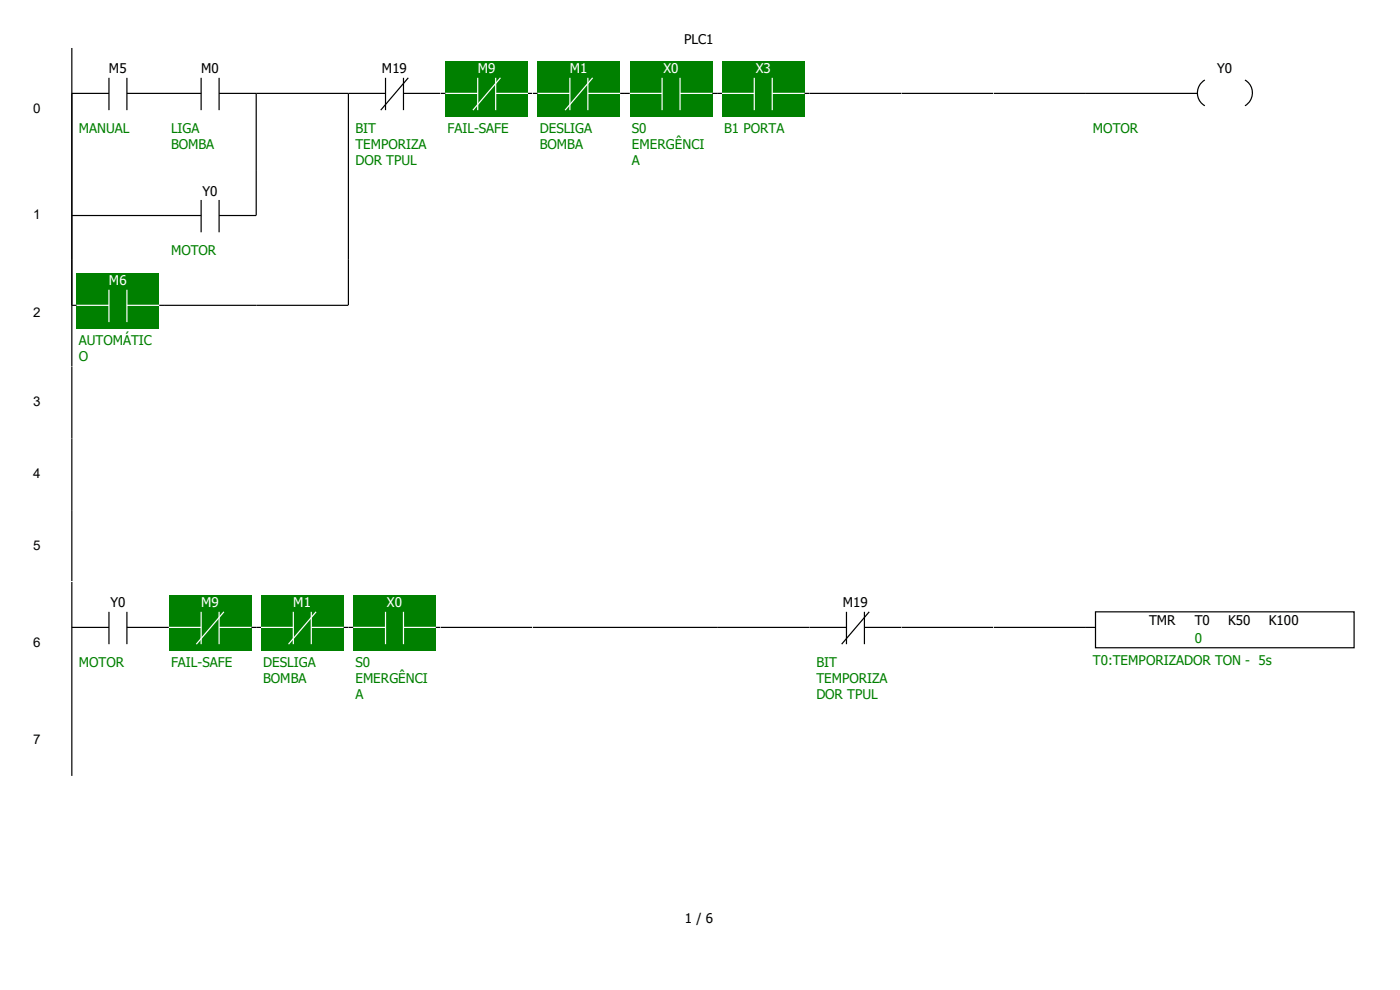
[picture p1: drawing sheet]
<svg xmlns="http://www.w3.org/2000/svg" width="297mm" height="210mm" viewBox="0 0 297 210" stroke-linecap="round" stroke-linejoin="round" font-family="sans-serif">
<path d="M15.2 10.2v25.9M15.2 19.8h7.9M23.1 16.5v6.9M26.9 19.8h7.9M26.9 16.5v6.9" fill="none" stroke="#000" stroke-width=".25"/>
<path d="M34.8 10.2h19.6v25.9h-19.6z" fill="#fff"/>
<path d="M34.8 19.8h7.9M42.7 16.5v6.9M46.5 19.8h7.9M46.5 16.5v6.9" fill="none" stroke="#000" stroke-width=".25"/>
<path d="M54.4 10.2h19.5v25.9h-19.5z" fill="#fff"/>
<path d="M73.9 19.8h-19.5v16.3" fill="none" stroke="#000" stroke-width=".25"/>
<path d="M73.9 10.2h19.6v25.9h-19.6z" fill="#fff"/>
<path d="M81.8 19.8h-7.9v16.3M81.8 16.5v6.9M85.6 19.8h7.9M85.6 16.5v6.9M86.6 16.5l-5.8 6.9" fill="none" stroke="#000" stroke-width=".25"/>
<path d="M93.5 10.2h19.5v25.9h-19.5z" fill="#fff"/>
<path d="M94.5 13h17.5v11.6h-17.5z" fill="#008000"/>
<path d="M93.5 19.8h7.8M101.3 16.5v6.9M105.2 19.8h7.8M105.2 16.5v6.9M106.2 16.5l-5.9 6.9" fill="none" stroke="#fff" stroke-width=".25"/>
<path d="M93.5 19.8h1M112 19.8h1" fill="none" stroke="#000" stroke-width=".25"/>
<path d="M113 10.2h19.6v25.9h-19.6z" fill="#fff"/>
<path d="M114 13h17.6v11.6h-17.6z" fill="#008000"/>
<path d="M113 19.8h7.9M120.9 16.5v6.9M124.7 19.8h7.9M124.7 16.5v6.9M125.7 16.5l-5.8 6.9" fill="none" stroke="#fff" stroke-width=".25"/>
<path d="M113 19.8h1M131.6 19.8h1" fill="none" stroke="#000" stroke-width=".25"/>
<path d="M132.6 10.2h19.5v25.9h-19.5z" fill="#fff"/>
<path d="M133.6 13h17.5v11.6h-17.5z" fill="#008000"/>
<path d="M132.6 19.8h7.9M140.5 16.5v6.9M144.3 19.8h7.8M144.3 16.5v6.9" fill="none" stroke="#fff" stroke-width=".25"/>
<path d="M132.6 19.8h1M151.1 19.8h1" fill="none" stroke="#000" stroke-width=".25"/>
<path d="M152.1 10.2h19.6v25.9h-19.6z" fill="#fff"/>
<path d="M153.2 13h17.5v11.6h-17.5z" fill="#008000"/>
<path d="M152.1 19.8h7.9M160 16.5v6.9M163.8 19.8h7.9M163.8 16.5v6.9" fill="none" stroke="#fff" stroke-width=".25"/>
<path d="M152.1 19.8h1.1M170.7 19.8h1" fill="none" stroke="#000" stroke-width=".25"/>
<path d="M171.7 10.2h19.6v25.9h-19.6z" fill="#fff"/>
<path d="M171.7 19.8h19.6" fill="none" stroke="#000" stroke-width=".25"/>
<path d="M191.3 10.2h19.5v25.9h-19.5z" fill="#fff"/>
<path d="M191.3 19.8h19.5" fill="none" stroke="#000" stroke-width=".25"/>
<path d="M210.8 10.2h19.6v25.9h-19.6z" fill="#fff"/>
<path d="M210.8 19.8h19.6" fill="none" stroke="#000" stroke-width=".25"/>
<path d="M230.4 10.2h58.9v25.9h-58.9z" fill="#fff"/>
<path d="M230.4 19.8h23.6M255.6 17a3.2 3.2 0 0 0 0 5.4M264.1 17a3.2 3.2 0 0 1 0 5.4" fill="none" stroke="#000" stroke-width=".25"/>
<g fill="#fff">
<path d="M.3 36.1h15.2v19h-15.2z"/>
<path d="M15.2 36.1h19.6v19h-19.6z"/>
</g>
<path d="M15.2 36.1v19M15.2 45.7h19.6" fill="none" stroke="#000" stroke-width=".25"/>
<path d="M34.8 36.1h19.6v19h-19.6z" fill="#fff"/>
<path d="M34.8 45.7h7.9M42.7 42.4v6.9M46.5 45.7h7.9M46.5 42.4v6.9" fill="none" stroke="#000" stroke-width=".25"/>
<path d="M54.4 36.1h19.5v19h-19.5z" fill="#fff"/>
<path d="M54.4 36.1v9.6" fill="none" stroke="#000" stroke-width=".25"/>
<path d="M73.9 36.1h19.6v19h-19.6z" fill="#fff"/>
<path d="M73.9 36.1v19" fill="none" stroke="#000" stroke-width=".25"/>
<path d="M93.5 36.1h195.8v19h-195.8z" fill-rule="evenodd" fill="#fff"/>
<g fill="#fff">
<path d="M.3 55.1h15.2v22.6h-15.2z"/>
<path d="M15.2 55.1h19.6v22.6h-19.6z"/>
</g>
<path d="M15.2 55.1v9.7" fill="none" stroke="#000" stroke-width=".25"/>
<path d="M16.3 57.9h17.5v11.7h-17.5z" fill="#008000"/>
<path d="M15.2 64.8h7.9M23.1 61.5v6.8M26.9 64.8h7.9M26.9 61.5v6.8" fill="none" stroke="#fff" stroke-width=".25"/>
<path d="M15.2 55.1v22.6M15.2 64.8h1.1M33.8 64.8h1" fill="none" stroke="#000" stroke-width=".25"/>
<path d="M34.8 55.1h19.6v22.6h-19.6z" fill="#fff"/>
<path d="M34.8 64.8h19.6" fill="none" stroke="#000" stroke-width=".25"/>
<path d="M54.4 55.1h19.5v22.6h-19.5z" fill="#fff"/>
<path d="M54.4 64.8h19.5" fill="none" stroke="#000" stroke-width=".25"/>
<path d="M73.9 55.1h19.6v22.6h-19.6z" fill="#fff"/>
<path d="M73.9 55.1v9.7" fill="none" stroke="#000" stroke-width=".25"/>
<path d="M93.5 55.1h195.8v22.6h-195.8z" fill-rule="evenodd" fill="#fff"/>
<g fill="#fff">
<path d="M.3 77.7h15.2v15.3h-15.2z"/>
<path d="M15.2 77.7h19.6v15.3h-19.6z"/>
</g>
<path d="M15.2 77.7v15.3" fill="none" stroke="#000" stroke-width=".25"/>
<g fill="#fff">
<path d="M34.8 77.7h195.6v15.3h-195.6z" fill-rule="evenodd"/>
<path d="M230.4 77.7h58.9v15.3h-58.9zM.3 93h15.2v15.2h-15.2z" fill-rule="evenodd"/>
</g>
<path d="M15.2 93h19.6v15.2h-19.6z" fill="#fff"/>
<path d="M15.2 93v15.2" fill="none" stroke="#000" stroke-width=".25"/>
<g fill="#fff">
<path d="M34.8 93h195.6v15.2h-195.6z" fill-rule="evenodd"/>
<path d="M230.4 93h58.9v15.2h-58.9zM.3 108.2h15.2v15.2h-15.2z" fill-rule="evenodd"/>
</g>
<path d="M15.2 108.2h19.6v15.2h-19.6z" fill="#fff"/>
<path d="M15.2 108.2v15.2" fill="none" stroke="#000" stroke-width=".25"/>
<g fill="#fff">
<path d="M34.8 108.2h195.6v15.2h-195.6z" fill-rule="evenodd"/>
<path d="M230.4 108.2h58.9v15.2h-58.9zM.3 123.4h15.2v26h-15.2z" fill-rule="evenodd"/>
</g>
<path d="M15.2 123.4h19.6v26h-19.6z" fill="#fff"/>
<path d="M15.2 133.1h7.9M15.2 123.4v26M23.1 129.8v6.9M26.9 133.1h7.9M26.9 129.8v6.9" fill="none" stroke="#000" stroke-width=".25"/>
<path d="M34.8 123.4h19.6v26h-19.6z" fill="#fff"/>
<path d="M35.8 126.2h17.5v11.7h-17.5z" fill="#008000"/>
<path d="M34.8 133.1h7.9M42.7 129.8v6.9M46.5 133.1h7.9M46.5 129.8v6.9M47.5 129.8l-5.8 6.9" fill="none" stroke="#fff" stroke-width=".25"/>
<path d="M34.8 133.1h1M53.3 133.1h1.1" fill="none" stroke="#000" stroke-width=".25"/>
<path d="M54.4 123.4h19.5v26h-19.5z" fill="#fff"/>
<path d="M55.4 126.2h17.5v11.7h-17.5z" fill="#008000"/>
<path d="M54.4 133.1h7.8M62.2 129.8v6.9M66 133.1h7.9M66 129.8v6.9M67.1 129.8l-5.9 6.9" fill="none" stroke="#fff" stroke-width=".25"/>
<path d="M54.4 133.1h1M72.9 133.1h1" fill="none" stroke="#000" stroke-width=".25"/>
<path d="M73.9 123.4h19.6v26h-19.6z" fill="#fff"/>
<path d="M74.9 126.2h17.6v11.7h-17.6z" fill="#008000"/>
<path d="M73.9 133.1h7.9M81.8 129.8v6.9M85.6 133.1h7.9M85.6 129.8v6.9" fill="none" stroke="#fff" stroke-width=".25"/>
<path d="M73.9 133.1h1M92.5 133.1h1" fill="none" stroke="#000" stroke-width=".25"/>
<path d="M93.5 123.4h19.5v26h-19.5z" fill="#fff"/>
<path d="M93.5 133.1h19.5" fill="none" stroke="#000" stroke-width=".25"/>
<path d="M113 123.4h19.6v26h-19.6z" fill="#fff"/>
<path d="M113 133.1h19.6" fill="none" stroke="#000" stroke-width=".25"/>
<path d="M132.6 123.4h19.5v26h-19.5z" fill="#fff"/>
<path d="M132.6 133.1h19.5" fill="none" stroke="#000" stroke-width=".25"/>
<path d="M152.1 123.4h19.6v26h-19.6z" fill="#fff"/>
<path d="M152.1 133.1h19.6" fill="none" stroke="#000" stroke-width=".25"/>
<path d="M171.7 123.4h19.6v26h-19.6z" fill="#fff"/>
<path d="M171.7 133.1h7.9M179.6 129.8v6.9M183.4 133.1h7.9M183.4 129.8v6.9M184.4 129.8l-5.8 6.9" fill="none" stroke="#000" stroke-width=".25"/>
<path d="M191.3 123.4h19.5v26h-19.5z" fill="#fff"/>
<path d="M191.3 133.1h19.5" fill="none" stroke="#000" stroke-width=".25"/>
<path d="M210.8 123.4h19.6v26h-19.6z" fill="#fff"/>
<path d="M210.8 133.1h19.6" fill="none" stroke="#000" stroke-width=".25"/>
<path d="M230.4 123.4h58.9v26h-58.9z" fill="#fff"/>
<path d="M230.4 133.1h2M232.4 129.8h54.9v7.6h-54.9z" fill="none" stroke="#000" stroke-width=".25"/>
<g fill="#fff">
<path d="M.3 149.4h15.2v15.2h-15.2z"/>
<path d="M15.2 149.4h19.6v15.2h-19.6z"/>
</g>
<path d="M15.2 149.4v15.2" fill="none" stroke="#000" stroke-width=".25"/>
<g fill="#fff">
<path d="M34.8 149.4h195.6v15.2h-195.6z" fill-rule="evenodd"/>
<path d="M230.4 149.4h58.9v15.2h-58.9zM0 0h296.9v10.2h-296.9z" fill-rule="evenodd"/>
</g>
<path d="M0 179.6h296.9v30.4h-296.9z" fill="#fff"/>
<g font-size="2.8">
<text x="145.2" y="9.2">PLC1</text>
<text x="23.1" y="15.6">M5</text>
<text x="42.7" y="15.6">M0</text>
<text x="81" y="15.6">M19</text>
<text x="258.2" y="15.6">Y0</text>
<text x="7.1" y="23.9">0</text>
<text x="43" y="41.5">Y0</text>
<text x="7.1" y="46.4">1</text>
<text x="7.1" y="67.2">2</text>
<text x="7.1" y="86.1">3</text>
<text x="7.1" y="101.4">4</text>
<text x="7.1" y="116.6">5</text>
<text x="23.4" y="128.9">Y0</text>
<text x="178.8" y="128.9">M19</text>
<text x="7.1" y="137.2">6</text>
<text x="243.8" y="132.6">TMR</text>
<text x="253.4" y="132.6">T0</text>
<text x="260.6" y="132.6">K50</text>
<text x="269.2" y="132.6">K100</text>
<text x="7.1" y="157.8">7</text>
<text x="145.3" y="195.8">1 / 6</text>
</g>
<g font-size="2.8" fill="#fff">
<text x="101.3" y="15.6">M9</text>
<text x="120.9" y="15.6">M1</text>
<text x="140.8" y="15.6">X0</text>
<text x="160.3" y="15.6">X3</text>
<text x="23.1" y="60.5">M6</text>
<text x="42.7" y="128.9">M9</text>
<text x="62.2" y="128.9">M1</text>
<text x="82.1" y="128.9">X0</text>
</g>
<g font-size="2.8" fill="#008000">
<text x="16.7" y="28.2">MANUAL</text>
<text x="36.3" y="28.2">LIGA</text>
<text x="75.4" y="28.2">BIT</text>
<text x="95" y="28.2">FAIL-SAFE</text>
<text x="114.5" y="28.2">DESLIGA</text>
<text x="134.1" y="28.2">S0</text>
<text x="153.6" y="28.2">B1 PORTA</text>
<text x="231.9" y="28.2">MOTOR</text>
<text x="36.3" y="31.6">BOMBA</text>
<text x="75.4" y="31.6">TEMPORIZA</text>
<text x="75.4" y="35.1">DOR TPUL</text>
<text x="114.5" y="31.6">BOMBA</text>
<text x="134.1" y="31.6">EMERGÊNCI</text>
<text x="134.1" y="35.1">A</text>
<text x="36.3" y="54.1">MOTOR</text>
<text x="16.7" y="73.2">AUTOMÁTIC</text>
<text x="16.7" y="76.6">O</text>
<text x="253.4" y="136.4">0</text>
<text x="16.7" y="141.5">MOTOR</text>
<text x="36.3" y="141.5">FAIL-SAFE</text>
<text x="55.8" y="141.5">DESLIGA</text>
<text x="75.4" y="141.5">S0</text>
<text x="173.2" y="141.5">BIT</text>
<text x="231.9" y="141">T0:TEMPORIZADOR TON - 5s</text>
<text x="55.8" y="144.9">BOMBA</text>
<text x="75.4" y="144.9">EMERGÊNCI</text>
<text x="75.4" y="148.3">A</text>
<text x="173.2" y="144.9">TEMPORIZA</text>
<text x="173.2" y="148.3">DOR TPUL</text>
</g>
</svg>
